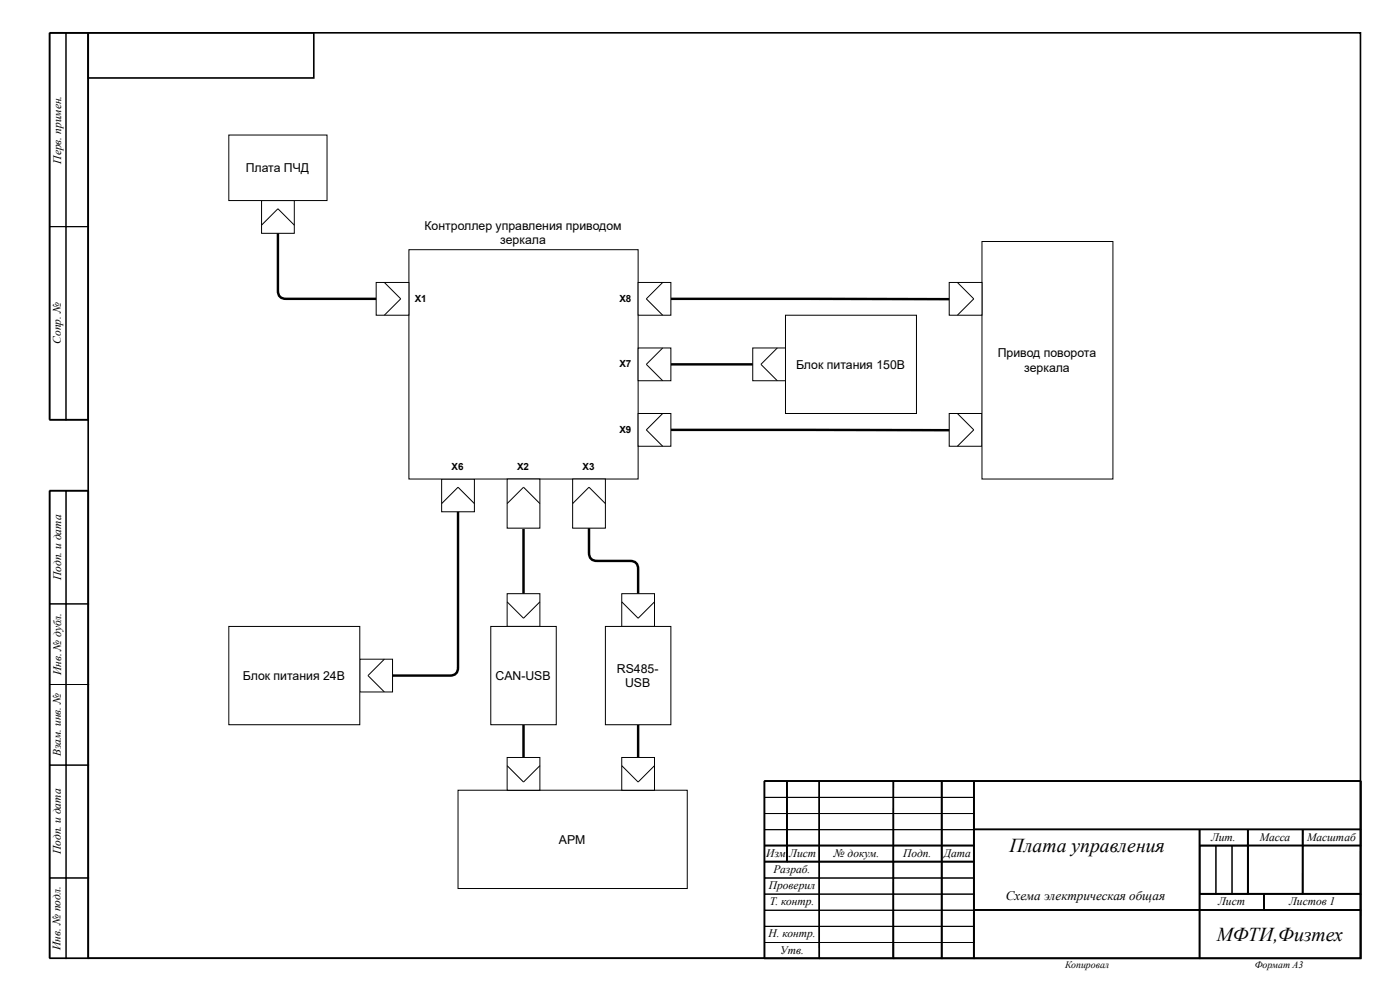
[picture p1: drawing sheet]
<svg xmlns="http://www.w3.org/2000/svg" width="420mm" height="297mm" viewBox="0 0 420 297" stroke-linecap="round" stroke-linejoin="round" font-family="sans-serif">
<g fill="none" stroke="#000" stroke-width=".49">
<path d="M26.4 9.8v116.1h-11.5v-116.1h11.6M26.5 9.8h67.7v13.6h-67.7zM26.5 9.8h381.8v277.7h-381.8zM236.2 234.3v24.2M245.8 234.3l.1 53.2M268.1 234.3l-.1 53M282.6 234.3v53.2M292.3 234.3v53.2M229.4 253.6h62.9M229.4 258.5h62.9M292.3 248.8h116.1M360 248.8v38.7"/>
<path d="M374.5 248.8v19.3M391 248.8l-.1 19.3M408.3 253.6h-48.3M292.3 273h116M360 268.1h48.3M379.3 268.1v4.9M26.5 287.5v-140.3h-11.6v140.3h393.4l.1-53.2h-179v53.2"/>
</g>
<g fill="none" stroke="#000" stroke-width=".3">
<path d="M15 10h4.8v58h-4.8zM19.8 10h6.8v58h-6.8zM15 68h4.8v58h-4.8zM19.8 68h6.8v58h-6.8zM15 147.3h4.8v33.9h-4.8zM19.8 147.3h6.8v33.9h-6.8zM15 181.2h4.8v24.2h-4.8zM19.8 181.2h6.8v24.2h-6.8zM15 205.4h4.8v24.1h-4.8zM19.8 205.4h6.8v24.1h-6.8zM15 229.5h4.8v33.9h-4.8zM19.8 229.5h6.8v33.9h-6.8z"/>
<path d="M229.5 234.4h179v53.2h-179zM229.5 234.4h6.8v4.8h-6.8zM229.5 239.2h6.8v4.9h-6.8zM236.3 239.2h9.7v4.9h-9.7zM236.3 234.4h9.7v4.8h-9.7zM246 234.4h22.2v4.8h-22.2zM246 239.2h22.2v4.9h-22.2zM268.2 234.4h14.5v4.8h-14.5zM268.2 239.2h14.5v4.9h-14.5zM282.7 234.4h9.7v4.8h-9.7zM282.7 239.2h9.7v4.9h-9.7zM292.4 234.4h116.1v14.5h-116.1z"/>
<path d="M229.5 248.9h6.8v4.8h-6.8zM229.5 253.7h6.8v4.9h-6.8zM229.5 244.1h6.8v4.8h-6.8zM229.5 258.6h16.5v4.8h-16.5zM236.3 244.1h9.7v4.8h-9.7zM236.3 248.9h9.7v4.8h-9.7zM236.3 253.7h9.7v4.9h-9.7zM246 244.1h22.2v4.8h-22.2zM246 248.9h22.2v4.8h-22.2zM246 253.7h22.2v4.9h-22.2zM246 258.6h22.2v4.8h-22.2zM268.2 253.7h14.5v4.9h-14.5z"/>
<path d="M268.2 244.1h14.5v4.8h-14.5zM268.2 248.9h14.5v4.8h-14.5zM268.2 258.6h14.5v4.8h-14.5zM282.7 244.1h9.7v4.8h-9.7zM282.7 248.9h9.7v4.8h-9.7zM282.7 253.7h9.7v4.9h-9.7zM282.7 258.6h9.7v4.8h-9.7zM292.4 248.9h67.7v24.2h-67.7zM360.1 253.7h14.5v14.6h-14.5zM360.1 248.9h14.5v4.8h-14.5zM360.1 253.7h4.9v14.5h-4.9zM364.9 253.7h4.9v14.6h-4.9z"/>
<path d="M369.8 253.7h4.8v14.6h-4.8zM374.6 248.9h16.5v4.8h-16.5zM374.6 253.7h16.5v14.5h-16.5zM391.1 253.7h17.4v14.5h-17.4zM391.1 248.9h17.4v4.8h-17.4zM15 263.4h4.8v24.2h-4.8zM19.8 263.4h6.8v24.2h-6.8zM229.5 263.4h16.5v4.8h-16.5zM229.5 268.3h16.5v4.8h-16.5zM229.5 277.9h16.5v4.9h-16.5zM229.5 273.1h16.5v4.8h-16.5zM245.9 268.3h22.3v4.8h-22.3z"/>
<path d="M246 263.4h22.2v4.9h-22.2zM246 273.1h22.2v4.8h-22.2zM246 277.9h22.2v4.9h-22.2zM268.2 263.4h14.5v4.8h-14.5zM268.2 273.1h14.5v4.8h-14.5zM268.2 277.9h14.5v4.9h-14.5zM268.2 268.2h14.5v4.9h-14.5zM282.7 263.4h9.7v4.8h-9.7zM282.7 277.9h9.7v4.9h-9.7zM282.7 268.2h9.7v4.9h-9.7zM282.7 273.1h9.7v4.8h-9.7zM292.4 273.1h67.7v14.5h-67.7z"/>
<path d="M360.1 273.1h48.4v14.5h-48.4zM360.1 268.2h19.4v4.9h-19.4zM379.4 268.3h29.1v4.8h-29.1zM229.5 282.8h16.5v4.8h-16.5zM246 282.8h22.2v4.8h-22.2zM268.2 282.8h14.5v4.8h-14.5zM282.7 282.8h9.7v4.8h-9.7z"/>
</g>
<path d="M132.6 143.7h9.8v9.8h-9.8z" fill="#fff"/>
<path d="M132.6 143.7h9.8v9.8h-9.8zM132.6 151.1l4.9-4.9 4.9 4.9" fill="none" stroke="#000" stroke-width=".3"/>
<path d="M122.7 74.9h68.8v68.8h-68.8z" fill="#fff"/>
<path d="M122.7 74.9h68.8v68.8h-68.8z" fill="none" stroke="#000" stroke-width=".3"/>
<path d="M157.1 158.5v19.6" fill="none" stroke="#000" stroke-width=".74" stroke-linecap="butt"/>
<path d="M152.2 143.7h9.8v14.8h-9.8z" fill="#fff"/>
<path d="M152.2 143.7h9.8v14.8h-9.8zM152.2 151.1l4.9-4.9 4.9 4.9" fill="none" stroke="#000" stroke-width=".3"/>
<path d="M171.9 143.7h9.8v14.8h-9.8z" fill="#fff"/>
<path d="M171.9 143.7h9.8v14.8h-9.8zM171.9 151.1l4.9-4.9 4.9 4.9" fill="none" stroke="#000" stroke-width=".3"/>
<path d="M112.9 84.7h9.8v9.9h-9.8z" fill="#fff"/>
<path d="M112.9 84.7h9.8v9.9h-9.8zM115.4 84.7l4.9 5-4.9 4.9" fill="none" stroke="#000" stroke-width=".3"/>
<path d="M108 197.8h9.8v9.8h-9.8z" fill="#fff"/>
<path d="M108 197.8h9.8v9.8h-9.8zM115.4 197.8l-5 4.9 5 4.9" fill="none" stroke="#000" stroke-width=".3"/>
<path d="M68.7 187.9h39.3v29.5h-39.3z" fill="#fff"/>
<path d="M68.7 187.9h39.3v29.5h-39.3z" fill="none" stroke="#000" stroke-width=".3"/>
<path d="M225.9 104.4h14.8v9.8h-14.8z" fill="#fff"/>
<path d="M225.9 104.4h14.8v9.8h-14.8zM233.3 104.4l-4.9 4.9 4.9 4.9" fill="none" stroke="#000" stroke-width=".3"/>
<path d="M235.8 94.6h39.3v29.5h-39.3z" fill="#fff"/>
<path d="M235.8 94.6h39.3v29.5h-39.3z" fill="none" stroke="#000" stroke-width=".3"/>
<path d="M201.4 109.3h24.5M137.5 153.5v46.7a2.18 2.18 0 0 1-2.5 2.5h-17.2" fill="none" stroke="#000" stroke-width=".74" stroke-linecap="butt"/>
<path d="M152.2 178.1h9.8v9.8h-9.8z" fill="#fff"/>
<path d="M152.2 178.1h9.8v9.8h-9.8zM152.2 180.6l4.9 4.9 4.9-4.9" fill="none" stroke="#000" stroke-width=".3"/>
<path d="M157.1 217.4v9.9" fill="none" stroke="#000" stroke-width=".74" stroke-linecap="butt"/>
<path d="M147.3 187.9h19.7v29.5h-19.7z" fill="#fff"/>
<path d="M147.3 187.9h19.7v29.5h-19.7z" fill="none" stroke="#000" stroke-width=".3"/>
<path d="M186.6 178.1h9.8v9.8h-9.8z" fill="#fff"/>
<path d="M186.6 178.1h9.8v9.8h-9.8zM186.6 180.6l4.9 4.9 4.9-4.9" fill="none" stroke="#000" stroke-width=".3"/>
<path d="M191.5 217.4v9.9" fill="none" stroke="#000" stroke-width=".74" stroke-linecap="butt"/>
<path d="M181.7 187.9h19.7v29.5h-19.7z" fill="#fff"/>
<path d="M181.7 187.9h19.7v29.5h-19.7z" fill="none" stroke="#000" stroke-width=".3"/>
<path d="M176.8 158.5v7.3a2.18 2.18 0 0 0 2.4 2.5h9.9a2.18 2.18 0 0 1 2.4 2.4v7.4" fill="none" stroke="#000" stroke-width=".74" stroke-linecap="butt"/>
<path d="M284.9 124.1h9.8v9.8h-9.8z" fill="#fff"/>
<path d="M284.9 124.1h9.8v9.8h-9.8zM287.4 124.1l4.9 4.9-4.9 4.9" fill="none" stroke="#000" stroke-width=".3"/>
<path d="M294.7 72.5h39.3v71.2h-39.3z" fill="#fff"/>
<path d="M294.7 72.5h39.3v71.2h-39.3z" fill="none" stroke="#000" stroke-width=".3"/>
<path d="M284.9 84.7h9.8v9.9h-9.8z" fill="#fff"/>
<path d="M284.9 84.7h9.8v9.9h-9.8zM287.4 84.7l4.9 5-4.9 4.9" fill="none" stroke="#000" stroke-width=".3"/>
<path d="M191.5 104.4h9.9v9.8h-9.9z" fill="#fff"/>
<path d="M191.5 104.4h9.9v9.8h-9.9zM198.9 104.4l-4.9 4.9 4.9 4.9" fill="none" stroke="#000" stroke-width=".3"/>
<path d="M201.4 129l83.5 .1" fill="none" stroke="#000" stroke-width=".74" stroke-linecap="butt"/>
<path d="M191.5 124.1h9.9v9.8h-9.9z" fill="#fff"/>
<path d="M191.5 124.1h9.9v9.8h-9.9zM198.9 124.1l-4.9 4.9 4.9 4.9" fill="none" stroke="#000" stroke-width=".3"/>
<path d="M201.4 89.7l83.5 .1" fill="none" stroke="#000" stroke-width=".74" stroke-linecap="butt"/>
<path d="M191.5 84.7h9.9v9.9h-9.9z" fill="#fff"/>
<path d="M191.5 84.7h9.9v9.9h-9.9zM198.9 84.7l-4.9 5 4.9 4.9" fill="none" stroke="#000" stroke-width=".3"/>
<path d="M78.5 60.2h9.8v9.8h-9.8z" fill="#fff"/>
<path d="M78.5 60.2h9.8v9.8h-9.8zM78.5 67.5l4.9-4.9 4.9 4.9" fill="none" stroke="#000" stroke-width=".3"/>
<path d="M68.7 40.5h29.5v19.7h-29.5z" fill="#fff"/>
<path d="M68.7 40.5h29.5v19.7h-29.5z" fill="none" stroke="#000" stroke-width=".3"/>
<path d="M83.4 70v17.2a2.18 2.18 0 0 0 2.5 2.5h27" fill="none" stroke="#000" stroke-width=".74" stroke-linecap="butt"/>
<path d="M137.5 237.1h68.8v29.5h-68.8z" fill="#fff"/>
<path d="M137.5 237.1h68.8v29.5h-68.8z" fill="none" stroke="#000" stroke-width=".3"/>
<path d="M152.2 227.3h9.8v9.8h-9.8z" fill="#fff"/>
<path d="M152.2 227.3h9.8v9.8h-9.8zM152.2 229.7l4.9 4.9 4.9-4.9" fill="none" stroke="#000" stroke-width=".3"/>
<path d="M186.6 227.3h9.8v9.8h-9.8z" fill="#fff"/>
<path d="M186.6 229.7l4.9 4.9 4.9-4.9M186.6 227.3h9.8v9.8h-9.8z" fill="none" stroke="#000" stroke-width=".3"/>
<g font-size="5.9">
<text x="303" y="255.6">Плата управления</text>
<text x="365.2" y="282.2">МФТИ,Физтех</text>
</g>
<text font-size="3.9" x="301.9" y="269.9">Схема электрическая общая</text>
<g font-size="3.7">
<text x="73.7" y="51.7">Плата ПЧД</text>
<text x="127.4" y="68.9">Контроллер управления приводом</text>
<text x="150.2" y="73.3">зеркала</text>
<text x="299.5" y="107.2">Привод поворота</text>
<text x="238.9" y="110.7">Б</text>
<text x="241.3" y="110.7">лок питания 150В</text>
<text x="307.4" y="111.6">зеркала</text>
<text x="185.2" y="201.8">RS485-</text>
<text x="72.9" y="204">Блок питания 24В</text>
<text x="148.7" y="204">CAN-USB</text>
<text x="187.6" y="206.2">USB</text>
<text x="167.8" y="253.2">АРМ</text>
</g>
<g font-size="3.4">
<text x="18.3" y="49.1" transform="rotate(-90 18.3 49.1)">Перв. примен.</text>
<text x="18.3" y="103.2" transform="rotate(-90 18.3 103.2)">Сопр. №</text>
<text x="18.4" y="174" transform="rotate(-90 18.4 174)">Подп. и дата</text>
<text x="18.3" y="202.6" transform="rotate(-90 18.3 202.6)">Инв. № дубл.</text>
<text x="18.2" y="226.9" transform="rotate(-90 18.2 226.9)">Взам. инв. №</text>
<text x="18.2" y="256.2" transform="rotate(-90 18.2 256.2)">Подп. и дата</text>
<text x="230" y="257.1">Изм</text>
<text x="236.9" y="257.1">Лист</text>
<text x="250.3" y="257.1">№ докум.</text>
<text x="271.1" y="257.1">Подп.</text>
<text x="283.3" y="257.1">Дата</text>
<text x="363.5" y="252.2">Лит.</text>
<text x="378.1" y="252.2">Масса</text>
<text x="392.3" y="252.2">Масштаб</text>
<text x="232.2" y="261.8">Разраб.</text>
<text x="230.8" y="266.7">Проверил</text>
<text x="231" y="271.6">Т. контр.</text>
<text x="365.6" y="271.6">Лист</text>
<text x="386.9" y="271.6">Листов 1</text>
<text x="230.6" y="281.2">Н. контр.</text>
<text x="18.2" y="285" transform="rotate(-90 18.2 285)">Инв. № подл.</text>
<text x="234.1" y="286.1">Утв.</text>
</g>
<g font-size="2.9">
<text x="124.5" y="90.5">X1</text>
<text x="185.9" y="90.5">X8</text>
<text x="185.9" y="110.2">X7</text>
<text x="185.9" y="129.8">X9</text>
<text x="135.5" y="140.9">X6</text>
<text x="155.2" y="140.9">X2</text>
<text x="174.9" y="140.9">X3</text>
<text x="319.7" y="290.5">Копировал</text>
<text x="376.6" y="290.5">Формат А3</text>
</g>
</svg>
